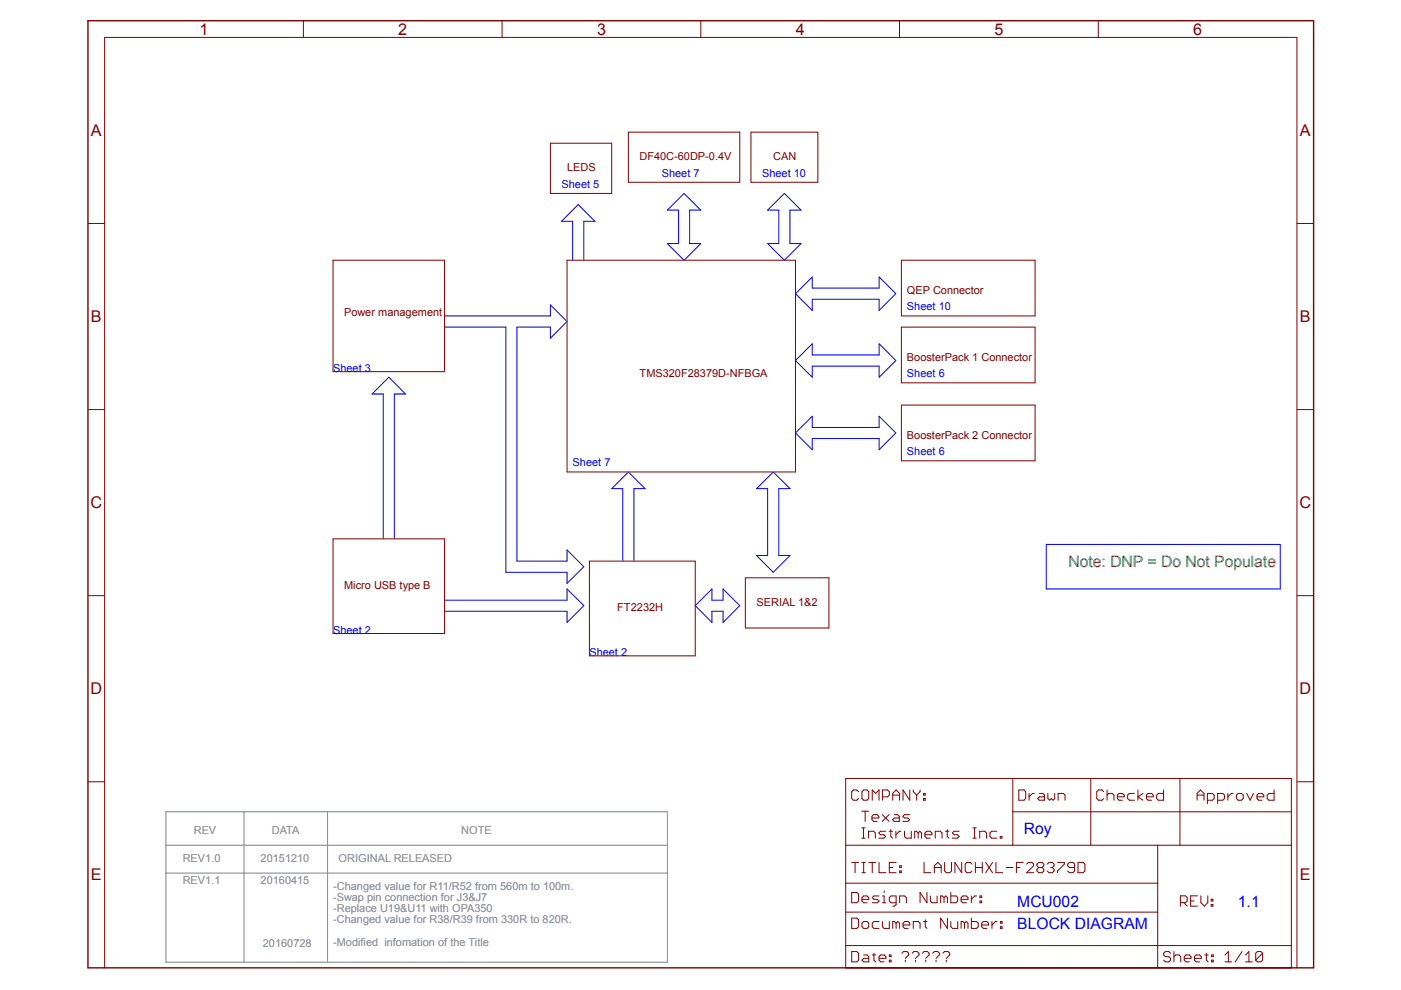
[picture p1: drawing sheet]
<svg xmlns="http://www.w3.org/2000/svg" width="297mm" height="210mm" viewBox="0 0 297 210" stroke-linecap="round" stroke-linejoin="round" font-family="sans-serif">
<g fill="none" stroke="#00f" stroke-width=".21">
<path d="M121.4 55.2v-8.3h-2.3l3.5-3.5 3.5 3.5h-2.3v8.3M145 41l3.6 3.5h-2.4v7.1h2.4l-3.6 3.6-3.5-3.6h2.4v-7.1h-2.4zM162.8 44.5l3.5-3.5 3.5 3.5h-2.3v7.1h2.3l-3.5 3.6-3.5-3.6h2.3v-7.1zM94.3 67h22.4v-2.4l3.5 3.6-3.5 3.5v-2.3h-7.1v49.6h10.6v-2.4l3.6 3.6-3.6 3.5v-2.4h-12.9v-51.9h-13M168.7 62.3l3.5-3.6v2.4h14.2v-2.4l3.5 3.6-3.5 3.5v-2.3h-14.2v2.3zM168.7 76.4l3.5-3.5v2.4h14.2v-2.4l3.5 3.5-3.5 3.6v-2.4h-14.2v2.4zM168.7 91.8l3.5-3.5v2.3h14.2v-2.3l3.5 3.5-3.5 3.5v-2.3h-14.2v2.3zM81.3 114.3v-30.8h-2.4l3.5-3.5 3.6 3.5h-2.4v30.8M134.4 119v-15.4h2.4l-3.6-3.5-3.5 3.5h2.3v15.4M160.4 103.6l3.5-3.5 3.6 3.5h-2.4v14.2h2.4l-3.6 3.5-3.5-3.5h2.4v-14.2zM221.8 115.4h49.6v9.5h-49.6zM94.3 127.2h25.9v-2.3l3.6 3.5-3.6 3.6v-2.4h-25.9"/>
<path d="M147.4 128.4l3.5-3.5v2.3h2.4v-2.3l3.5 3.5-3.5 3.6v-2.4h-2.4v2.4z"/>
</g>
<path d="M35.2 172.1h106.3v31.9h-106.3zM35.2 179.2h106.3M51.7 172.1v31.9M69.4 172.1v31.9M35.2 185.1h106.3" fill="none" stroke="#808080" stroke-width=".21"/>
<g fill="none" stroke="#800000" stroke-width=".21">
<path d="M64.3 4.4v3.5M106.4 4.4v3.5M148.6 4.4v3.5M190.7 4.4v3.5M232.9 4.4v3.5M116.7 30.4h13v10.6h-13zM133.2 28h23.6v10.6h-23.6zM159.2 28h14.2v10.6h-14.2zM18.6 47.4h3.6M70.6 55.2h23.7v23.6h-23.7zM120.2 55.2h48.5v44.9h-48.5zM191.1 55.2h28.4v11.8h-28.4z"/>
<path d="M275 47.4h3.5M191.1 69.4h28.4v11.8h-28.4zM18.6 86.8h3.6M191.1 85.9h28.4v11.8h-28.4zM275 86.8h3.5M70.6 114.3h23.7v20h-23.7zM125 119h22.4v20.1h-22.4zM18.6 126.3h3.6M158 122.5h17.7v10.7h-17.7zM275 126.3h3.5M18.6 165.7h3.6M179.3 165.1h94.5v40.1h-94.5z"/>
<path d="M179.3 179.2h94.5M182 167.9l-.3-.4h-.8l-.3 .4v1.4l.3 .4h.8l.3-.4M182.7 172h1.4M182.7 177.7h.7M182.7 175.5h.7M183.1 175.5v2.2M183.1 167.5h.7l.4 .4v1.4l-.4 .4h-.7l-.3-.4v-1.4zM183.4 172v2.2M184.1 177.7v-1.5h1.1l.4 .4v1.1M184.9 173.4h1.4v-.3l-.3-.4h-.8l-.3 .4v.7l.3 .4h.8M186.4 169.7v-2.2l-.7 .7-.8-.7v2.2M187 172.7l1.5 1.5"/>
<path d="M187.1 168.9h1.1l.4-.3v-.7l-.4-.4h-1.1v2.2M187.8 177.3l-.4 .4h-1.1M187.8 176.2h-1.1l-.4 .4 .4 .4h.7l.4 .3M188.5 172.7l-1.5 1.5M188.5 176.2h.7M188.9 175.9v1.4l.3 .4M189.3 168.6h1.4M189.6 172.7h.7l.4 .4v1.1h-1.1l-.4-.4 .4-.4h1.1M189.9 176.2v1.5M190.7 169.7v-1.5l-.7-.7-.7 .7v1.5M191 176.2h-.3l-.8 .8M192.8 172.7h-1l-.4 .4 .4 .3h.7l.3 .4-.3 .4h-1.1"/>
<path d="M192.9 167.5v2.2l-1.4-2.2v2.2M193.2 176.2v1.5h-1.1l-.3-.4v-1.1M193.6 167.5v.4l.8 .7M194.4 168.6v1.1M194.7 176.6l-.4-.4h-.4v1.5M194.7 176.6v1.1M194.7 176.6l.3-.4 .4 .4v1.1M195.1 167.5v.4l-.7 .7M195.8 168.2h.4v.4h-.4zM195.8 169.3h.4v.4h-.4zM196.1 177h1.5v-.4l-.4-.4h-.7l-.4 .4v.7l.4 .4h.7M198.3 177.7v-1.5h1.1l.3 .4v1.1"/>
<path d="M200.5 176.2h.7M200.8 175.9v1.4l.4 .4M203.4 176.2h-1.1l-.4 .4 .4 .4h.7l.4 .3-.4 .4h-1.1M206.3 177.7h.7M206.3 175.5h.7M206.6 175.5v2.2M207.7 177.7v-1.5h1.1l.4 .4v1.1M211.3 176.2h-1.1l-.3 .4v.7l.3 .4h1.1M212.1 177.3h.3v.4h-.3zM214.7 165.1v14.1M214.7 172.1h59.1M216 167.5h1.1l.4 .4v1.4l-.4 .4h-1.1z"/>
<path d="M218.2 168.2v1.5M219.3 168.2h-.4l-.7 .7M220.4 168.2h.7l.3 .4v1.1h-1l-.4-.4 .4-.4h1M223.6 168.2v1.1l-.3 .4-.4-.4-.4 .4-.3-.4v-1.1M225.8 169.7v-1.1l-.4-.4h-1.1v1.5M231.3 165.1v14.1M234 167.9l-.4-.4h-.7l-.4 .4v1.4l.4 .4h.7l.4-.4M234.7 168.6l.4-.4h.7l.4 .4v1.1M234.7 167.5v2.2M236.9 168.9h1.5v-.3l-.4-.4h-.7l-.4 .4v.7l.4 .4h.7M240.5 168.2h-1.1l-.3 .4v.7l.3 .4h1.1M241.3 167.5v2.2"/>
<path d="M242.3 168.2l-1 .7 1 .8M243.1 168.9h1.4v-.3l-.3-.4h-.8l-.3 .4v.7l.3 .4h.8M245.4 179.2v26M246.7 167.5v2.2h-1.1l-.4-.4v-.7l.4-.4h1.1M250.2 165.1v14.1M253.8 168.6h1.5M255.3 169.7v-1.5l-.8-.7-.7 .7v1.5M256 169.7h1.1l.3-.4v-.7l-.3-.4h-1.1v2.2M258.2 169.7h1l.4-.4v-.7l-.4-.4h-1v2.2M260.3 168.2v1.5M261.4 168.2h-.3l-.8 .7M262.5 168.2h.7l.4 .4v.7l-.4 .4h-.7l-.4-.4v-.7z"/>
<path d="M264.3 168.2l.7 1.5 .8-1.5M266.5 168.9h1.4v-.3l-.3-.4h-.7l-.4 .4v.7l.4 .4h.7M270.1 167.5v2.2h-1.1l-.3-.4v-.7l.3-.4h1.1M275 165.7h3.5M179.3 193.4h66.1M179.3 187.3h66.1M180.6 189.2h1.1l.3 .4v1.4l-.3 .4h-1.1zM180.6 194.7h1.1l.3 .3v1.5l-.3 .3h-1.1zM180.6 182.9h1.4M181.3 182.9v2.1M182.8 195.7l.3-.3h.7l.4 .3v.8l-.4 .3h-.7l-.3-.3zM182.8 182.9h.7"/>
<path d="M182.8 185h.7M182.8 190.7h1.4v-.4l-.4-.3h-.7l-.3 .3v.7l.3 .4h.7M183.1 182.9v2.1M184.2 182.9h1.5M184.9 182.9v2.1M186.4 182.9v2.1h1.4M186.4 195.4h-1.1l-.4 .3v.8l.4 .3h1.1M186.4 190h-1.1l-.4 .3 .4 .4h.7l.4 .3-.4 .4h-1.1M187.1 191.4h.7M187.1 190h.4v1.4M187.5 188.9v.3M188.6 195.4v1.4h-1.1l-.4-.3v-1.1"/>
<path d="M188.6 183.9h.7M190 195.7l-.4-.3h-.3v1.4M190 182.9h-1.4v2.1h1.4M190 195.7l.4-.3 .3 .3v1.1M190 195.7v1.1M190 191.4h-1.1l-.3-.4v-.7l.3-.3h1.1v1.8l-.4 .3h-.3M190.7 184.7h.4v.3h-.4zM190.7 183.6h.4v.3h-.4zM191.5 196.1h1.4v-.4l-.4-.3h-.7l-.3 .3v.8l.3 .3h.7M192.2 191.4v-1.1l-.4-.3h-1.1v1.4M193.6 196.8v-1.4h1.1l.4 .3v1.1M195.8 195.4h.7"/>
<path d="M195.9 182.9v2.1h1.5M196.2 195v1.5l.3 .3M196.5 189.2v2.2l-1.4-2.2v2.2M197.3 190v1l.3 .4h1.1v-1.4M198.1 183.9h1.5M198.1 185v-1.4l.7-.7 .8 .7v1.4M200.2 190.3l.3-.3 .4 .3v1.1M200.2 190.3v1.1M200.2 190.3l-.4-.3h-.4v1.4M200.3 182.9v1.8l.3 .3h.8l.3-.3v-1.8M200.9 194.7v2.1l-1.5-2.1v2.1M201.6 189.2v2.2h1.1l.4-.4v-.7l-.4-.3h-1.1"/>
<path d="M203.1 195.4v1.4h-1.1l-.4-.3v-1.1M203.8 190.7h1.4v-.4l-.3-.3h-.8l-.3 .3v.7l.3 .4h.8M203.9 182.9v2.1l-1.4-2.1v2.1M204.5 195.7v1.1M204.5 195.7l.4-.3 .3 .3v1.1M204.5 195.7l-.4-.3h-.3v1.4M206 194.7v2.1h1l.4-.3v-.8l-.4-.3h-1M206 190v1.4M206.1 183.2l-.4-.3h-.7l-.4 .3v1.5l.4 .3h.7l.4-.3M206.8 183.9h1.5M206.8 182.9v2.1M207 190h-.3l-.7 .7"/>
<path d="M207.8 191h.3v.4h-.3zM207.8 190h.3v.3h-.3zM208.1 196.1h1.5v-.4l-.4-.3h-.7l-.4 .3v.8l.4 .3h.7M208.3 182.9v2.1M209 182.9l1.4 2.1M210.3 195.4v1.4M210.4 182.9l-1.4 2.1M211.2 182.9v2.1h1.4M211.4 195.4h-.4l-.7 .7M212.1 196.5h.4v.3h-.4zM212.1 195.4h.4v.3h-.4zM213.3 183.9h1.5"/>
<path d="M215.5 183.9h.7M217 182.9h-1.5v2.1M217.7 183.2l.3-.3h.8l.3 .3v.4l-1.4 1.4h1.4M220.2 183.9l-.3-.3v-.4l.3-.3h.7l.4 .3v.4l-.4 .3M220.2 183.9h.7M220.9 183.9l.4 .4v.4l-.4 .3h-.7l-.3-.3v-.4l.3-.4M222 183.2l.4-.3h.7l.4 .3v.4l-.4 .3M222.8 183.9h.3M223.1 183.9l.4 .4v.4l-.4 .3h-.7l-.4-.3M224.2 182.9h1.5v.3l-1.5 1.5v.3M227.8 183.9h-1.1l-.3-.3v-.4l.3-.3h.8l.3 .3v1.5l-.3 .3h-.8l-.3-.3M228.6 182.9h1l.4 .3v1.5l-.4 .3h-1z"/>
<path d="M250.3 191.4h1.1l.3-.4v-.7l-.3-.4h-1.1v2.2M251 191.4l.7 .7M252.4 191h.8M253.9 189.9h-1.5v2.2h1.5M254.6 189.9v1.5l.7 .7 .8-.7v-1.5M256.8 191.8h.4v.3h-.4zM256.8 190.7h.4v.3h-.4zM22.2 205.2v-197.3h252.8v197.3M179.3 200.5h94.5M180.6 201.8h1.1l.3 .3v1.5l-.3 .3h-1.1zM183.1 202.5h.7l.4 .3v1.1h-1.1l-.3-.3 .3-.4h1.1M184.9 202.5h.8"/>
<path d="M185.3 202.1v1.5l.4 .3M186.4 203.2h1.4v-.4l-.3-.3h-.8l-.3 .3v.8l.3 .3h.8M188.6 203.6h.3v.3h-.3zM188.6 202.5h.3v.3h-.3zM191.2 202.1l.4-.3h.7l.4 .3v.4l-.8 .7M191.9 203.6v.3M193.4 202.1l.3-.3h.8l.3 .3v.4l-.7 .7M194.1 203.6v.3M195.6 202.1l.3-.3h.7l.4 .3v.4l-.7 .7M196.3 203.6v.3M197.7 202.1l.4-.3h.7l.4 .3v.4l-.7 .7M198.5 203.6v.3"/>
<path d="M199.9 202.1l.4-.3h.7l.4 .3v.4l-.8 .7M200.6 203.6v.3M248.2 202.1l-.4-.3h-.7l-.4 .3v.4l.4 .3h.7l.4 .4v.4l-.4 .3h-.7l-.4-.3M248.9 202.8l.4-.3h.7l.3 .3v1.1M248.9 201.8v2.1M251.1 203.2h1.4v-.4l-.3-.3h-.8l-.3 .3v.8l.3 .3h.8M253.2 203.2h1.5v-.4l-.4-.3h-.7l-.4 .3v.8l.4 .3h.7M255.4 202.5h.8M255.8 202.1v1.5l.4 .3M256.9 203.6h.3v.3h-.3zM256.9 202.5h.3v.3h-.3zM259.7 203.9h1.5"/>
<path d="M259.7 202.5l.7-.7v2.1M263.3 201.8l-1.4 2.1M264.1 203.9h1.4M264.1 202.5l.7-.7v2.1M267.7 202.1l-.4-.3h-.7l-.4 .3v1.5M267.7 202.1l-1.5 1.5M267.7 202.1v1.5l-.4 .3h-.7l-.4-.3"/>
</g>
<path d="M179.3 205.2h94.5" fill="none" stroke="#800000" stroke-width=".25"/>
<path d="M18.6 4.4h259.9v200.8h-259.9z" fill="none" stroke="#800000" stroke-width=".3"/>
<g font-size="3.4" fill="#800000">
<text x="42.3" y="7.4">1</text>
<text x="84.4" y="7.4">2</text>
<text x="126.6" y="7.4">3</text>
<text x="168.7" y="7.4">4</text>
<text x="210.8" y="7.4">5</text>
<text x="253" y="7.4">6</text>
<text x="19.3" y="28.9">A</text>
<text x="275.6" y="28.9">A</text>
<text x="19.3" y="68.3">B</text>
<text x="275.6" y="68.3">B</text>
<text x="19.2" y="107.8">C</text>
<text x="275.5" y="107.8">C</text>
<text x="19.2" y="147.2">D</text>
<text x="275.5" y="147.2">D</text>
<text x="19.3" y="186.7">E</text>
<text x="275.6" y="186.7">E</text>
</g>
<text font-size="3.3" fill="#008000" x="226.5" y="120.2">Note: DNP = Do Not Populate</text>
<g font-size="3.3" fill="#00f">
<text x="217.1" y="176.9">Roy</text>
<text x="215.7" y="192.2">MCU002</text>
<text x="215.7" y="196.9">BLOCK DIAGRAM</text>
<text x="262.5" y="192.2">1.1</text>
</g>
<g font-size="2.3" fill="#800000">
<text x="135.6" y="33.9">DF40C-60DP-0.4V</text>
<text x="163.9" y="33.9">CAN</text>
<text x="120.2" y="36.3">LEDS</text>
<text x="192.3" y="62.3">QEP Connector</text>
<text x="73" y="67">Power management</text>
<text x="192.3" y="76.4">BoosterPack 1 Connector</text>
<text x="135.6" y="80">TMS320F28379D-NFBGA</text>
<text x="192.3" y="93">BoosterPack 2 Connector</text>
<text x="73" y="124.9">Micro USB type B</text>
<text x="130.9" y="129.6">FT2232H</text>
<text x="160.4" y="128.4">SERIAL 1&amp;2</text>
</g>
<g font-size="2.3" fill="#00f">
<text x="119.1" y="39.8">Sheet 5</text>
<text x="140.3" y="37.5">Sheet 7</text>
<text x="161.6" y="37.5">Sheet 10</text>
<text x="192.3" y="65.8">Sheet 10</text>
<text x="70.6" y="78.8">Sheet 3</text>
<text x="192.3" y="80">Sheet 6</text>
<text x="121.4" y="98.9">Sheet 7</text>
<text x="192.3" y="96.5">Sheet 6</text>
<text x="70.6" y="134.3">Sheet 2</text>
<text x="125" y="139.1">Sheet 2</text>
</g>
<g font-size="2.3" fill="#808080">
<text x="41.1" y="176.9">REV</text>
<text x="57.6" y="176.9">DATA</text>
<text x="97.8" y="176.9">NOTE</text>
<text x="38.7" y="182.8">REV1.0</text>
<text x="55.3" y="182.8">20151210</text>
<text x="71.8" y="182.8">ORIGINAL RELEASED</text>
<text x="38.7" y="187.5">REV1.1</text>
<text x="55.3" y="187.5">20160415</text>
<text x="70.6" y="188.7">-Changed value for R11/R52 from 560m to 100m.</text>
<text x="70.6" y="191">-Swap pin connection for J3&amp;J7</text>
<text x="70.6" y="193.4">-Replace U19&amp;U11 with OPA350</text>
<text x="70.6" y="195.8">-Changed value for R38/R39 from 330R to 820R.</text>
<text x="55.7" y="200.7">20160728</text>
<text x="70.6" y="200.5">-Modified infomation of the Title</text>
</g>
</svg>
